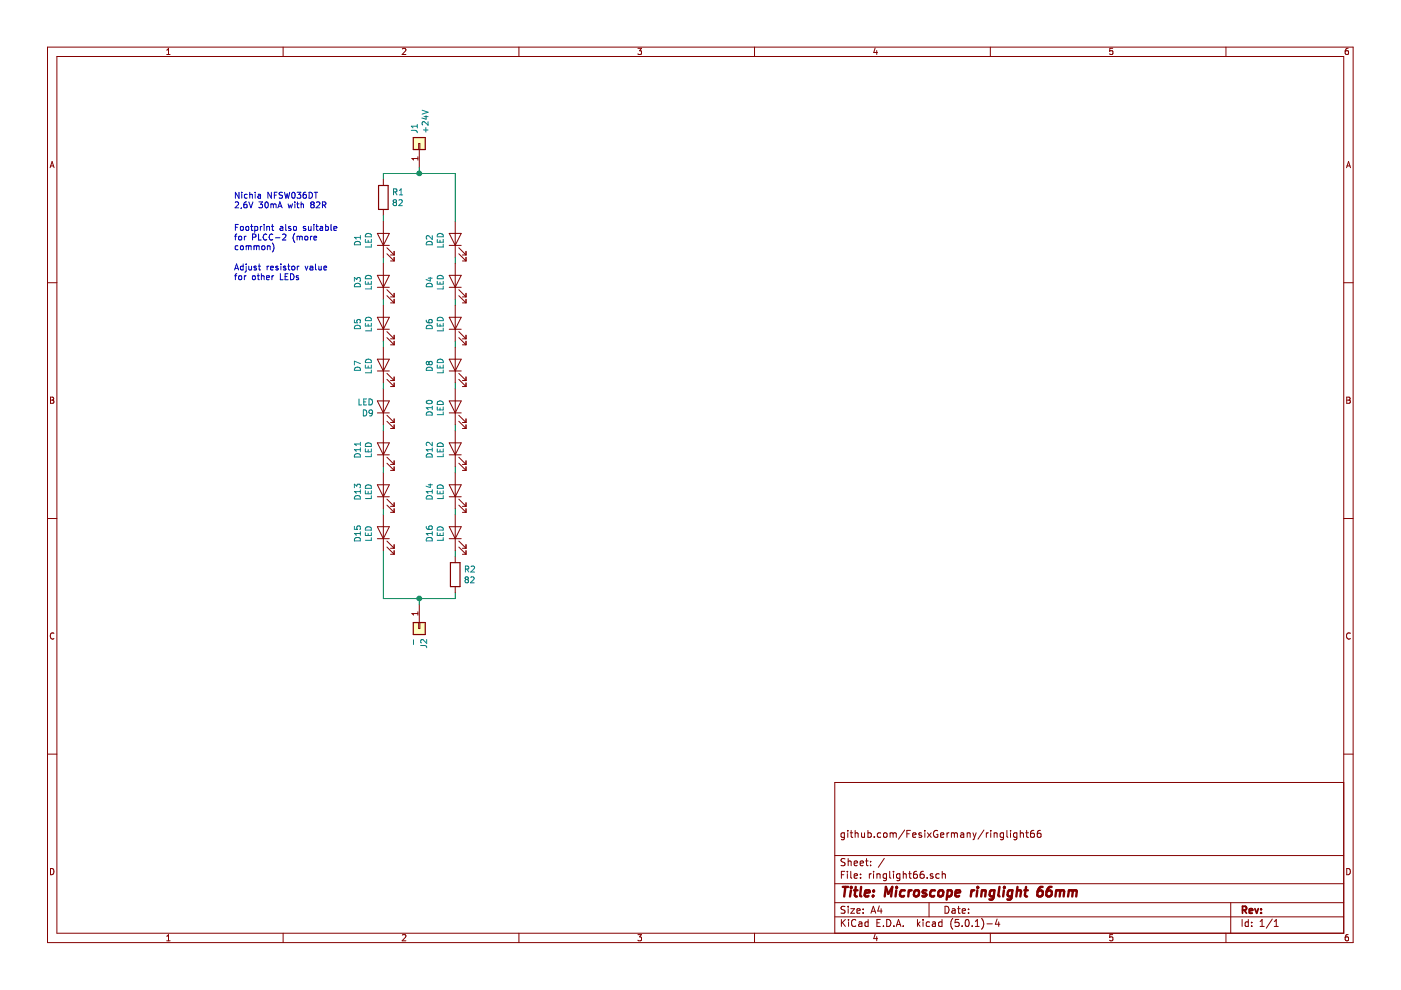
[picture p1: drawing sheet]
EESchema Schematic File Version 4
LIBS:ringlight66-cache
EELAYER 26 0
EELAYER END
$Descr A4 11693 8268
encoding utf-8
Sheet 1 1
Title "Microscope ringlight 66mm"
Date ""
Rev ""
Comp ""
Comment1 "github.com/FesixGermany/ringlight66"
Comment2 ""
Comment3 ""
Comment4 ""
$EndDescr
$Comp
L Device:LED D3
U 1 1
P 3200 2350
F 0 "D3" H 3191 2566 50  0000 C CNN
F 1 "LED" H 3191 2475 50  0000 C CNN
F 2 ".pretty:LED_3535" H 3200 2350 50  0001 C CNN
F 3 "~" H 3200 2350 50  0001 C CNN
	1    3200 2350
	0    -1   -1   0   
$EndComp
$Comp
L Device:LED D5
U 1 1
P 3200 2700
F 0 "D5" H 3191 2916 50  0000 C CNN
F 1 "LED" H 3191 2825 50  0000 C CNN
F 2 ".pretty:LED_3535" H 3200 2700 50  0001 C CNN
F 3 "~" H 3200 2700 50  0001 C CNN
	1    3200 2700
	0    -1   -1   0   
$EndComp
$Comp
L Device:LED D7
U 1 1
P 3200 3050
F 0 "D7" H 3191 3266 50  0000 C CNN
F 1 "LED" H 3191 3175 50  0000 C CNN
F 2 ".pretty:LED_3535" H 3200 3050 50  0001 C CNN
F 3 "~" H 3200 3050 50  0001 C CNN
	1    3200 3050
	0    -1   -1   0   
$EndComp
$Comp
L Device:LED D9
U 1 1
P 3200 3400
F 0 "D9" V 3145 3478 50  0000 L CNN
F 1 "LED" V 3236 3478 50  0000 L CNN
F 2 ".pretty:LED_3535" H 3200 3400 50  0001 C CNN
F 3 "~" H 3200 3400 50  0001 C CNN
	1    3200 3400
	0    -1   -1   0   
$EndComp
$Comp
L Device:LED D11
U 1 1
P 3200 3750
F 0 "D11" H 3191 3966 50  0000 C CNN
F 1 "LED" H 3191 3875 50  0000 C CNN
F 2 ".pretty:LED_3535" H 3200 3750 50  0001 C CNN
F 3 "~" H 3200 3750 50  0001 C CNN
	1    3200 3750
	0    -1   -1   0   
$EndComp
$Comp
L Device:LED D13
U 1 1
P 3200 4100
F 0 "D13" H 3191 4316 50  0000 C CNN
F 1 "LED" H 3191 4225 50  0000 C CNN
F 2 ".pretty:LED_3535" H 3200 4100 50  0001 C CNN
F 3 "~" H 3200 4100 50  0001 C CNN
	1    3200 4100
	0    -1   -1   0   
$EndComp
$Comp
L Device:LED D2
U 1 1
P 3800 2000
F 0 "D2" H 3791 2216 50  0000 C CNN
F 1 "LED" H 3791 2125 50  0000 C CNN
F 2 ".pretty:LED_3535" H 3800 2000 50  0001 C CNN
F 3 "~" H 3800 2000 50  0001 C CNN
	1    3800 2000
	0    -1   -1   0   
$EndComp
$Comp
L Device:LED D6
U 1 1
P 3800 2700
F 0 "D6" H 3791 2916 50  0000 C CNN
F 1 "LED" H 3791 2825 50  0000 C CNN
F 2 ".pretty:LED_3535" H 3800 2700 50  0001 C CNN
F 3 "~" H 3800 2700 50  0001 C CNN
	1    3800 2700
	0    -1   -1   0   
$EndComp
$Comp
L Device:LED D4
U 1 1
P 3800 2350
F 0 "D4" H 3791 2566 50  0000 C CNN
F 1 "LED" H 3791 2475 50  0000 C CNN
F 2 ".pretty:LED_3535" H 3800 2350 50  0001 C CNN
F 3 "~" H 3800 2350 50  0001 C CNN
	1    3800 2350
	0    -1   -1   0   
$EndComp
$Comp
L Device:LED D8
U 1 1
P 3800 3050
F 0 "D8" H 3791 3266 50  0000 C CNN
F 1 "LED" H 3791 3175 50  0000 C CNN
F 2 ".pretty:LED_3535" H 3800 3050 50  0001 C CNN
F 3 "~" H 3800 3050 50  0001 C CNN
	1    3800 3050
	0    -1   -1   0   
$EndComp
$Comp
L Device:LED D12
U 1 1
P 3800 3750
F 0 "D12" H 3791 3966 50  0000 C CNN
F 1 "LED" H 3791 3875 50  0000 C CNN
F 2 ".pretty:LED_3535" H 3800 3750 50  0001 C CNN
F 3 "~" H 3800 3750 50  0001 C CNN
	1    3800 3750
	0    -1   -1   0   
$EndComp
$Comp
L Device:LED D10
U 1 1
P 3800 3400
F 0 "D10" H 3791 3616 50  0000 C CNN
F 1 "LED" H 3791 3525 50  0000 C CNN
F 2 ".pretty:LED_3535" H 3800 3400 50  0001 C CNN
F 3 "~" H 3800 3400 50  0001 C CNN
	1    3800 3400
	0    -1   -1   0   
$EndComp
$Comp
L Device:LED D14
U 1 1
P 3800 4100
F 0 "D14" H 3791 4316 50  0000 C CNN
F 1 "LED" H 3791 4225 50  0000 C CNN
F 2 ".pretty:LED_3535" H 3800 4100 50  0001 C CNN
F 3 "~" H 3800 4100 50  0001 C CNN
	1    3800 4100
	0    -1   -1   0   
$EndComp
$Comp
L Device:LED D15
U 1 1
P 3200 4450
F 0 "D15" H 3191 4666 50  0000 C CNN
F 1 "LED" H 3191 4575 50  0000 C CNN
F 2 ".pretty:LED_3535" H 3200 4450 50  0001 C CNN
F 3 "~" H 3200 4450 50  0001 C CNN
	1    3200 4450
	0    -1   -1   0   
$EndComp
$Comp
L Device:LED D16
U 1 1
P 3800 4450
F 0 "D16" H 3791 4666 50  0000 C CNN
F 1 "LED" H 3791 4575 50  0000 C CNN
F 2 ".pretty:LED_3535" H 3800 4450 50  0001 C CNN
F 3 "~" H 3800 4450 50  0001 C CNN
	1    3800 4450
	0    -1   -1   0   
$EndComp
$Comp
L Connector_Generic:Conn_01x01 J1
U 1 1
P 3500 1200
F 0 "J1" H 3580 1242 50  0000 L CNN
F 1 "+24V" H 3580 1151 50  0000 L CNN
F 2 "Connector_Wire:SolderWirePad_1x01_SMD_5x10mm" H 3500 1200 50  0001 C CNN
F 3 "~" H 3500 1200 50  0001 C CNN
	1    3500 1200
	0    -1   -1   0   
$EndComp
$Comp
L Connector_Generic:Conn_01x01 J2
U 1 1
P 3500 5250
F 0 "J2" H 3580 5292 50  0000 L CNN
F 1 "-" H 3580 5201 50  0000 L CNN
F 2 "Connector_Wire:SolderWirePad_1x01_SMD_5x10mm" H 3500 5250 50  0001 C CNN
F 3 "~" H 3500 5250 50  0001 C CNN
	1    3500 5250
	0    1    1    0   
$EndComp
Wire Wire Line
	3200 1500 3200 1450
Wire Wire Line
	3200 1450 3500 1450
Wire Wire Line
	3200 5000 3500 5000
Wire Wire Line
	3500 5000 3500 5050
Wire Wire Line
	3500 5000 3800 5000
Wire Wire Line
	3800 5000 3800 4950
Connection ~ 3500 5000
Wire Wire Line
	3200 4250 3200 4300
Wire Wire Line
	3200 3950 3200 3900
Wire Wire Line
	3200 3600 3200 3550
Wire Wire Line
	3800 4300 3800 4250
Wire Wire Line
	3800 3950 3800 3900
Wire Wire Line
	3800 3600 3800 3550
Wire Wire Line
	3200 3250 3200 3200
Wire Wire Line
	3200 2900 3200 2850
Wire Wire Line
	3800 3250 3800 3200
Wire Wire Line
	3800 2900 3800 2850
Wire Wire Line
	3200 2550 3200 2500
Wire Wire Line
	3800 2550 3800 2500
Wire Wire Line
	3200 2200 3200 2150
Wire Wire Line
	3800 2200 3800 2150
Wire Wire Line
	3500 1400 3500 1450
Wire Wire Line
	3500 1450 3800 1450
Connection ~ 3500 1450
$Comp
L Device:R R1
U 1 1
P 3200 1650
F 0 "R1" H 3270 1696 50  0000 L CNN
F 1 "82" H 3270 1605 50  0000 L CNN
F 2 "Resistor_SMD:R_1206_3216Metric_Pad1.42x1.75mm_HandSolder" V 3130 1650 50  0001 C CNN
F 3 "~" H 3200 1650 50  0001 C CNN
	1    3200 1650
	1    0    0    -1  
$EndComp
$Comp
L Device:R R2
U 1 1
P 3800 4800
F 0 "R2" H 3870 4846 50  0000 L CNN
F 1 "82" H 3870 4755 50  0000 L CNN
F 2 "Resistor_SMD:R_1206_3216Metric_Pad1.42x1.75mm_HandSolder" V 3730 4800 50  0001 C CNN
F 3 "~" H 3800 4800 50  0001 C CNN
	1    3800 4800
	1    0    0    -1  
$EndComp
Wire Wire Line
	3800 1450 3800 1850
Wire Wire Line
	3200 1800 3200 1850
Wire Wire Line
	3200 4600 3200 5000
Wire Wire Line
	3800 4600 3800 4650
$Comp
L Device:LED D1
U 1 1
P 3200 2000
F 0 "D1" H 3191 2216 50  0000 C CNN
F 1 "LED" H 3191 2125 50  0000 C CNN
F 2 ".pretty:LED_3535" H 3200 2000 50  0001 C CNN
F 3 "~" H 3200 2000 50  0001 C CNN
	1    3200 2000
	0    -1   -1   0   
$EndComp
Text Notes 1950 1750 0    50   ~ 0
Nichia NFSW036DT\n2,6V 30mA with 82R
Text Notes 1950 2100 0    50   ~ 0
Footprint also suitable \nfor PLCC-2 (more\ncommon)
Text Notes 1950 2350 0    50   ~ 0
Adjust resistor value\nfor other LEDs
$EndSCHEMATC
